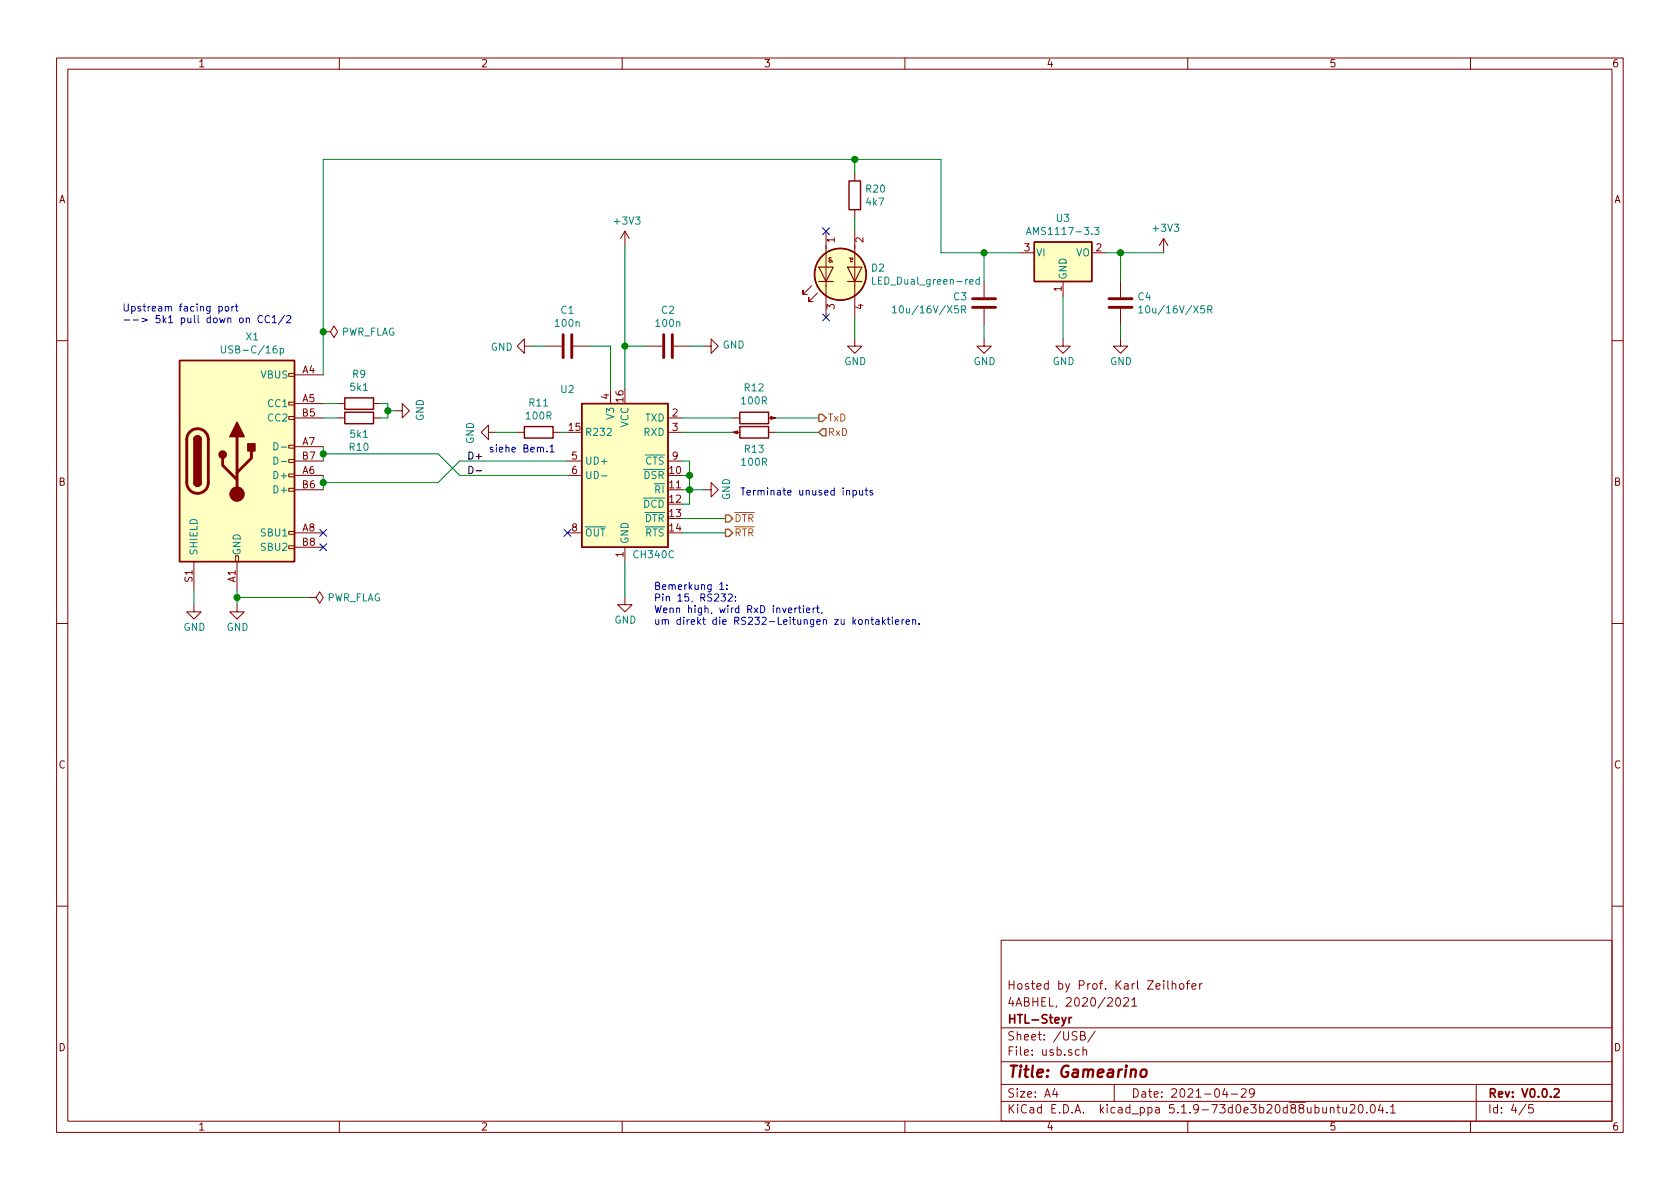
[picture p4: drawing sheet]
EESchema Schematic File Version 4
EELAYER 30 0
EELAYER END
$Descr A4 11693 8268
encoding utf-8
Sheet 4 5
Title "Gamearino"
Date "2021-04-29"
Rev "V0.0.2"
Comp "HTL-Steyr"
Comment1 "4ABHEL, 2020/2021"
Comment2 "Hosted by Prof. Karl Zeilhofer"
Comment3 ""
Comment4 ""
$EndDescr
Wire Wire Line
	2250 3100 2250 3150
Wire Wire Line
	2250 3300 2250 3350
Wire Wire Line
	2250 3150 3050 3150
Wire Wire Line
	3050 3150 3200 3300
Wire Wire Line
	3200 3300 3950 3300
Connection ~ 2250 3150
Wire Wire Line
	2250 3150 2250 3200
Wire Wire Line
	3950 3200 3200 3200
Wire Wire Line
	3200 3200 3050 3350
Wire Wire Line
	3050 3350 2250 3350
Connection ~ 2250 3350
Wire Wire Line
	2250 3350 2250 3400
Wire Wire Line
	1650 4200 1650 4150
Wire Wire Line
	4350 4150 4350 3900
$Comp
L Device:C C?
U 1 1
P 4650 2400
AR Path="/5F64F622/5F711A46" Ref="C?"  Part="1" 
AR Path="/5F78AFC8/5F711A46" Ref="C?"  Part="1" 
AR Path="/5F7F8851/5F7FB5B8/5F711A46" Ref="C?"  Part="1" 
AR Path="/5F8070C3/5F7FB5B8/5F711A46" Ref="C?"  Part="1" 
AR Path="/5F8AD0E2/5F7FB5B8/5F711A46" Ref="C?"  Part="1" 
AR Path="/5FA85ABF/5F7FB5B8/5F711A46" Ref="C?"  Part="1" 
AR Path="/5F8D661A/5F711A46" Ref="C2"  Part="1" 
F 0 "C2" V 4398 2400 50  0000 C CNN
F 1 "100n" V 4489 2400 50  0000 C CNN
F 2 "Capacitor_SMD:C_0603_1608Metric" H 4688 2250 50  0001 C CNN
F 3 "https://datasheet.lcsc.com/szlcsc/1811151136_Walsin-Tech-Corp-0603B104K160CT_C80516.pdf" H 4650 2400 50  0001 C CNN
F 4 "LCSC" H 4650 2400 50  0001 C CNN "Distributor"
F 5 "Walsin Tech Corp" H 4650 2400 50  0001 C CNN "Manufacturer"
F 6 "100nF ±10% 16V X7R" H 4650 2400 50  0001 C CNN "Notes"
F 7 "" H 4650 2400 50  0001 C CNN "OrderNr"
F 8 "" H 4650 2400 50  0001 C CNN "PartNr"
F 9 "0.002141" H 4650 2400 50  0001 C CNN "PriceEUR"
F 10 "500" H 4650 2400 50  0001 C CNN "PriceForQty"
F 11 "https://lcsc.com/product-detail/Multilayer-Ceramic-Capacitors-MLCC-SMD-SMT_Walsin-Tech-Corp-0603B104K160CT_C80516.html" H 4650 2400 50  0001 C CNN "Weblink"
F 12 "C80516" H 4650 2400 50  0001 C CNN "DistOrderNr"
F 13 "0603B104K160CT" H 4650 2400 50  0001 C CNN "ManPartNr"
	1    4650 2400
	0    1    1    0   
$EndComp
$Comp
L power:GND #PWR?
U 1 1
P 4900 2400
AR Path="/5F64F622/5F7120DC" Ref="#PWR?"  Part="1" 
AR Path="/5F78AFC8/5F7120DC" Ref="#PWR?"  Part="1" 
AR Path="/5F7F8851/5F7FB5B8/5F7120DC" Ref="#PWR?"  Part="1" 
AR Path="/5F8070C3/5F7FB5B8/5F7120DC" Ref="#PWR?"  Part="1" 
AR Path="/5F8AD0E2/5F7FB5B8/5F7120DC" Ref="#PWR?"  Part="1" 
AR Path="/5FA85ABF/5F7FB5B8/5F7120DC" Ref="#PWR?"  Part="1" 
AR Path="/5F8D661A/5F7120DC" Ref="#PWR016"  Part="1" 
F 0 "#PWR016" H 4900 2150 50  0001 C CNN
F 1 "GND" V 4905 2272 50  0000 R CNN
F 2 "" H 4900 2400 50  0001 C CNN
F 3 "" H 4900 2400 50  0001 C CNN
	1    4900 2400
	0    -1   -1   0   
$EndComp
Wire Wire Line
	4900 2400 4800 2400
Wire Wire Line
	4500 2400 4350 2400
Connection ~ 4350 2400
Wire Wire Line
	4350 2400 4350 2700
$Comp
L htl_ics:CH340C U?
U 1 1
P 4350 3300
AR Path="/5F64F622/5F715116" Ref="U?"  Part="1" 
AR Path="/5F78AFC8/5F715116" Ref="U?"  Part="1" 
AR Path="/5F7F8851/5F7FB5B8/5F715116" Ref="U?"  Part="1" 
AR Path="/5F8070C3/5F7FB5B8/5F715116" Ref="U?"  Part="1" 
AR Path="/5F8AD0E2/5F7FB5B8/5F715116" Ref="U?"  Part="1" 
AR Path="/5FA85ABF/5F7FB5B8/5F715116" Ref="U?"  Part="1" 
AR Path="/5F8D661A/5F715116" Ref="U2"  Part="1" 
F 0 "U2" H 3950 3900 50  0000 C CNN
F 1 "CH340C" H 4550 2750 50  0000 C CNN
F 2 "Package_SO:SOIC-16_3.9x9.9mm_P1.27mm" H 4400 2750 50  0001 L CNN
F 3 "http://www.datasheet5.com/pdf-local-2195953" H 4000 4100 50  0001 C CNN
F 4 "WCH(Jiangsu Qin Heng)" H 4350 3300 50  0001 C CNN "Manufacturer"
F 5 "LCSC" H 4350 3300 50  0001 C CNN "Distributor"
F 6 "C84681" H 4350 3300 50  0001 C CNN "DistOrderNr"
F 7 "0.239" H 4350 3300 50  0001 C CNN "PriceEUR"
F 8 "100" H 4350 3300 50  0001 C CNN "PriceForQty"
F 9 "https://lcsc.com/product-detail/USB-ICs_WCH-Jiangsu-Qin-Heng-CH340C_C84681.html" H 4350 3300 50  0001 C CNN "Weblink"
F 10 "CH340C" H 4350 3300 50  0001 C CNN "ManPartNr"
F 11 "USB-UART with internal clock" H 4350 3300 50  0001 C CNN "Notes"
	1    4350 3300
	1    0    0    -1  
$EndComp
NoConn ~ 3950 3700
$Comp
L Device:R R?
U 1 1
P 3750 3000
AR Path="/5F64F622/5F764796" Ref="R?"  Part="1" 
AR Path="/5F78AFC8/5F764796" Ref="R?"  Part="1" 
AR Path="/5F7F8851/5F7FB5B8/5F764796" Ref="R?"  Part="1" 
AR Path="/5F8070C3/5F7FB5B8/5F764796" Ref="R?"  Part="1" 
AR Path="/5F8AD0E2/5F7FB5B8/5F764796" Ref="R?"  Part="1" 
AR Path="/5FA85ABF/5F7FB5B8/5F764796" Ref="R?"  Part="1" 
AR Path="/5F8D661A/5F764796" Ref="R11"  Part="1" 
F 0 "R11" V 3543 3000 50  0000 C CNN
F 1 "100R" V 3634 3000 50  0000 C CNN
F 2 "Resistor_SMD:R_0603_1608Metric" V 3680 3000 50  0001 C CNN
F 3 "https://datasheet.lcsc.com/szlcsc/Uniroyal-Elec-0603WAJ0101T5E_C25201.pdf" H 3750 3000 50  0001 C CNN
F 4 "C25201" H 3750 3000 50  0001 C CNN "DistOrderNr"
F 5 "LCSC" H 3750 3000 50  0001 C CNN "Distributor"
F 6 "0603WAJ0101T5E" H 3750 3000 50  0001 C CNN "ManPartNr"
F 7 "UNI-ROYAL" H 3750 3000 50  0001 C CNN "Manufacturer"
F 8 "100R, 5%, 100mW" H 3750 3000 50  0001 C CNN "Notes"
F 9 "0.000563" H 3750 3000 50  0001 C CNN "PriceEUR"
F 10 "1000" H 3750 3000 50  0001 C CNN "PriceForQty"
F 11 "https://lcsc.com/product-detail/Chip-Resistor-Surface-Mount_UNI-ROYAL-Uniroyal-Elec-0603WAJ0101T5E_C25201.html" H 3750 3000 50  0001 C CNN "Weblink"
	1    3750 3000
	0    1    1    0   
$EndComp
Wire Wire Line
	3900 3000 3950 3000
$Comp
L power:GND #PWR?
U 1 1
P 3450 3000
AR Path="/5F64F622/5F764C96" Ref="#PWR?"  Part="1" 
AR Path="/5F78AFC8/5F764C96" Ref="#PWR?"  Part="1" 
AR Path="/5F7F8851/5F7FB5B8/5F764C96" Ref="#PWR?"  Part="1" 
AR Path="/5F8070C3/5F7FB5B8/5F764C96" Ref="#PWR?"  Part="1" 
AR Path="/5F8AD0E2/5F7FB5B8/5F764C96" Ref="#PWR?"  Part="1" 
AR Path="/5FA85ABF/5F7FB5B8/5F764C96" Ref="#PWR?"  Part="1" 
AR Path="/5F8D661A/5F764C96" Ref="#PWR012"  Part="1" 
F 0 "#PWR012" H 3450 2750 50  0001 C CNN
F 1 "GND" H 3455 2827 50  0000 C CNN
F 2 "" H 3450 3000 50  0001 C CNN
F 3 "" H 3450 3000 50  0001 C CNN
	1    3450 3000
	0    1    1    0   
$EndComp
Wire Wire Line
	3450 3000 3600 3000
Text HLabel 5700 2900 2    50   Output ~ 0
TxD
Text HLabel 5050 3600 2    50   Output ~ 0
~DTR
Text HLabel 5050 3700 2    50   Output ~ 0
~RTR
Text HLabel 5700 3000 2    50   Input ~ 0
RxD
Wire Wire Line
	4750 2900 5100 2900
Wire Wire Line
	4750 3000 5100 3000
Wire Wire Line
	4750 3600 5050 3600
Wire Wire Line
	4750 3700 5050 3700
$Comp
L Device:C C?
U 1 1
P 3950 2400
AR Path="/5F64F622/5F7675CD" Ref="C?"  Part="1" 
AR Path="/5F78AFC8/5F7675CD" Ref="C?"  Part="1" 
AR Path="/5F7F8851/5F7FB5B8/5F7675CD" Ref="C?"  Part="1" 
AR Path="/5F8070C3/5F7FB5B8/5F7675CD" Ref="C?"  Part="1" 
AR Path="/5F8AD0E2/5F7FB5B8/5F7675CD" Ref="C?"  Part="1" 
AR Path="/5FA85ABF/5F7FB5B8/5F7675CD" Ref="C?"  Part="1" 
AR Path="/5F8D661A/5F7675CD" Ref="C1"  Part="1" 
F 0 "C1" V 3698 2400 50  0000 C CNN
F 1 "100n" V 3789 2400 50  0000 C CNN
F 2 "Capacitor_SMD:C_0603_1608Metric" H 3988 2250 50  0001 C CNN
F 3 "https://datasheet.lcsc.com/szlcsc/1811151136_Walsin-Tech-Corp-0603B104K160CT_C80516.pdf" H 3950 2400 50  0001 C CNN
F 4 "LCSC" H 3950 2400 50  0001 C CNN "Distributor"
F 5 "Walsin Tech Corp" H 3950 2400 50  0001 C CNN "Manufacturer"
F 6 "100nF ±10% 16V X7R" H 3950 2400 50  0001 C CNN "Notes"
F 7 "" H 3950 2400 50  0001 C CNN "OrderNr"
F 8 "" H 3950 2400 50  0001 C CNN "PartNr"
F 9 "0.002141" H 3950 2400 50  0001 C CNN "PriceEUR"
F 10 "500" H 3950 2400 50  0001 C CNN "PriceForQty"
F 11 "https://lcsc.com/product-detail/Multilayer-Ceramic-Capacitors-MLCC-SMD-SMT_Walsin-Tech-Corp-0603B104K160CT_C80516.html" H 3950 2400 50  0001 C CNN "Weblink"
F 12 "C80516" H 3950 2400 50  0001 C CNN "DistOrderNr"
F 13 "0603B104K160CT" H 3950 2400 50  0001 C CNN "ManPartNr"
	1    3950 2400
	0    1    1    0   
$EndComp
$Comp
L power:GND #PWR?
U 1 1
P 3700 2400
AR Path="/5F64F622/5F767C48" Ref="#PWR?"  Part="1" 
AR Path="/5F78AFC8/5F767C48" Ref="#PWR?"  Part="1" 
AR Path="/5F7F8851/5F7FB5B8/5F767C48" Ref="#PWR?"  Part="1" 
AR Path="/5F8070C3/5F7FB5B8/5F767C48" Ref="#PWR?"  Part="1" 
AR Path="/5F8AD0E2/5F7FB5B8/5F767C48" Ref="#PWR?"  Part="1" 
AR Path="/5FA85ABF/5F7FB5B8/5F767C48" Ref="#PWR?"  Part="1" 
AR Path="/5F8D661A/5F767C48" Ref="#PWR013"  Part="1" 
F 0 "#PWR013" H 3700 2150 50  0001 C CNN
F 1 "GND" V 3705 2272 50  0000 R CNN
F 2 "" H 3700 2400 50  0001 C CNN
F 3 "" H 3700 2400 50  0001 C CNN
	1    3700 2400
	0    1    1    0   
$EndComp
Wire Wire Line
	3700 2400 3800 2400
Wire Wire Line
	4100 2400 4250 2400
Wire Wire Line
	4250 2400 4250 2700
$Comp
L gamearino-rescue:USB_C_Receptacle_USB2.0-Connector X?
U 1 1
P 1650 3200
AR Path="/5F64F622/5F6E6B4D" Ref="X?"  Part="1" 
AR Path="/5F78AFC8/5F6E6B4D" Ref="X?"  Part="1" 
AR Path="/5F7F8851/5F7FB5B8/5F6E6B4D" Ref="X?"  Part="1" 
AR Path="/5F8070C3/5F7FB5B8/5F6E6B4D" Ref="X?"  Part="1" 
AR Path="/5F8AD0E2/5F7FB5B8/5F6E6B4D" Ref="X?"  Part="1" 
AR Path="/5FA85ABF/5F7FB5B8/5F6E6B4D" Ref="X?"  Part="1" 
AR Path="/5F8D661A/5F6E6B4D" Ref="X1"  Part="1" 
AR Path="/5F6E6B4D" Ref="X?"  Part="1" 
F 0 "X1" H 1757 4067 50  0000 C CNN
F 1 "USB-C/16p" H 1757 3976 50  0000 C CNN
F 2 "htl_connectors:USB_C_Receptacle_LCSC_C167321" H 1800 3200 50  0001 C CNN
F 3 "https://www.usb.org/sites/default/files/documents/usb_type-c.zip" H 1800 3200 50  0001 C CNN
F 4 "Jing Extension" H 1650 3200 50  0001 C CNN "Manufacturer"
F 5 "" H 1650 3200 50  0001 C CNN "PartNr"
F 6 "LCSC" H 1650 3200 50  0001 C CNN "Distributor"
F 7 "" H 1650 3200 50  0001 C CNN "OrderNr"
F 8 "0.155" H 1650 3200 50  0001 C CNN "PriceEUR"
F 9 "100" H 1650 3200 50  0001 C CNN "PriceForQty"
F 10 "https://lcsc.com/product-detail/USB-Connectors_Jing-Extension-of-the-Electronic-Co-C167321_C167321.html" H 1650 3200 50  0001 C CNN "Weblink"
F 11 "USB-C, 16-polig, USB 2.0" H 1650 3200 50  0001 C CNN "Notes"
F 12 "C167321" H 1650 3200 50  0001 C CNN "DistOrderNr"
F 13 "C167321" H 1650 3200 50  0001 C CNN "ManPartNr"
	1    1650 3200
	1    0    0    -1  
$EndComp
NoConn ~ 2250 3700
NoConn ~ 2250 3800
Text Notes 4550 4350 0    50   ~ 0
Bemerkung 1:\nPin 15, RS232:\nWenn high, wird RxD invertiert, \num direkt die RS232-Leitungen zu kontaktieren. 
Text Notes 3400 3150 0    50   ~ 0
siehe Bem.1
Wire Wire Line
	4350 1700 4350 2400
$Comp
L power:+3V3 #PWR?
U 1 1
P 4350 1700
AR Path="/5F7F8851/5F7FB5B8/5F96D29B" Ref="#PWR?"  Part="1" 
AR Path="/5F8AD0E2/5F7FB5B8/5F96D29B" Ref="#PWR?"  Part="1" 
AR Path="/5FA85ABF/5F7FB5B8/5F96D29B" Ref="#PWR?"  Part="1" 
AR Path="/5F8D661A/5F96D29B" Ref="#PWR014"  Part="1" 
F 0 "#PWR014" H 4350 1550 50  0001 C CNN
F 1 "+3V3" H 4365 1873 50  0000 C CNN
F 2 "" H 4350 1700 50  0001 C CNN
F 3 "" H 4350 1700 50  0001 C CNN
	1    4350 1700
	1    0    0    -1  
$EndComp
$Comp
L power:PWR_FLAG #FLG?
U 1 1
P 2250 2300
AR Path="/5F7F8851/5F7FB5B8/5F81810D" Ref="#FLG?"  Part="1" 
AR Path="/5F8AD0E2/5F7FB5B8/5F81810D" Ref="#FLG?"  Part="1" 
AR Path="/5FA85ABF/5F7FB5B8/5F81810D" Ref="#FLG?"  Part="1" 
AR Path="/5F8D661A/5F81810D" Ref="#FLG02"  Part="1" 
F 0 "#FLG02" H 2250 2375 50  0001 C CNN
F 1 "PWR_FLAG" V 2250 2428 50  0000 L CNN
F 2 "" H 2250 2300 50  0001 C CNN
F 3 "~" H 2250 2300 50  0001 C CNN
	1    2250 2300
	0    1    1    0   
$EndComp
Connection ~ 2250 2300
Wire Wire Line
	2250 2300 2250 2600
Text Label 3250 3200 0    50   ~ 0
D+
Text Label 3250 3300 0    50   ~ 0
D-
Wire Wire Line
	1350 4100 1350 4200
$Comp
L Regulator_Linear:AMS1117-3.3 U3
U 1 1
P 7400 1750
F 0 "U3" H 7400 1992 50  0000 C CNN
F 1 "AMS1117-3.3" H 7400 1901 50  0000 C CNN
F 2 "Package_TO_SOT_SMD:SOT-223-3_TabPin2" H 7400 1950 50  0001 C CNN
F 3 "http://www.advanced-monolithic.com/pdf/ds1117.pdf" H 7500 1500 50  0001 C CNN
F 4 "UMW Youtai Semiconductor" H 7400 1750 50  0001 C CNN "Manufacturer"
F 5 " AMS1117-3.3 " H 7400 1750 50  0001 C CNN "ManPartNr"
F 6 "LCSC" H 7400 1750 50  0001 C CNN "Distributor"
F 7 "C347222" H 7400 1750 50  0001 C CNN "DistOrderNr"
F 8 "0.023029" H 7400 1750 50  0001 C CNN "PriceEUR"
F 9 "100" H 7400 1750 50  0001 C CNN "PriceForQty"
F 10 "https://lcsc.com/product-detail/Dropout-Regulators-LDO_UMW-Youtai-Semiconductor-Co-Ltd-AMS1117-3-3_C347222.html" H 7400 1750 50  0001 C CNN "Weblink"
F 11 "LDO, 3.3V" H 7400 1750 50  0001 C CNN "Notes"
	1    7400 1750
	1    0    0    -1  
$EndComp
Wire Wire Line
	7700 1750 7800 1750
$Comp
L Device:C C?
U 1 1
P 6850 2100
AR Path="/5F90221A/5F92C552" Ref="C?"  Part="1" 
AR Path="/5F8D661A/5F92C552" Ref="C3"  Part="1" 
F 0 "C3" H 6736 2146 50  0000 R CNN
F 1 "10u/16V/X5R" H 6736 2055 50  0000 R CNN
F 2 "Capacitor_SMD:C_0805_2012Metric" H 6888 1950 50  0001 C CNN
F 3 "https://datasheet.lcsc.com/szlcsc/1811151151_Samsung-Electro-Mechanics-CL21A106KOQNNNE_C1713.pdf" H 6850 2100 50  0001 C CNN
F 4 "C1713" H 6850 2100 50  0001 C CNN "DistOrderNr"
F 5 "LCSC" H 6850 2100 50  0001 C CNN "Distributor"
F 6 "CL21A106KOQNNNE" H 6850 2100 50  0001 C CNN "ManPartNr"
F 7 "Samsung" H 6850 2100 50  0001 C CNN "Manufacturer"
F 8 "10uF ±10% 16V X5R" H 6850 2100 50  0001 C CNN "Notes"
F 9 "0.011386" H 6850 2100 50  0001 C CNN "PriceEUR"
F 10 "200" H 6850 2100 50  0001 C CNN "PriceForQty"
F 11 "https://lcsc.com/product-detail/Multilayer-Ceramic-Capacitors-MLCC-SMD-SMT_SAMSUNG_CL21A106KOQNNNE_10uF-106-10-16V_C1713.html" H 6850 2100 50  0001 C CNN "Weblink"
	1    6850 2100
	1    0    0    -1  
$EndComp
Wire Wire Line
	7400 2350 7400 2050
Wire Wire Line
	6850 1750 6850 1950
Connection ~ 6850 1750
Wire Wire Line
	6850 1750 7100 1750
Wire Wire Line
	6850 2350 6850 2250
$Comp
L Device:C C4
U 1 1
P 7800 2100
F 0 "C4" H 7915 2146 50  0000 L CNN
F 1 "10u/16V/X5R" H 7915 2055 50  0000 L CNN
F 2 "Capacitor_SMD:C_0805_2012Metric" H 7838 1950 50  0001 C CNN
F 3 "https://datasheet.lcsc.com/szlcsc/1811151151_Samsung-Electro-Mechanics-CL21A106KOQNNNE_C1713.pdf" H 7800 2100 50  0001 C CNN
F 4 "C1713" H 7800 2100 50  0001 C CNN "DistOrderNr"
F 5 "LCSC" H 7800 2100 50  0001 C CNN "Distributor"
F 6 "CL21A106KOQNNNE" H 7800 2100 50  0001 C CNN "ManPartNr"
F 7 "Samsung" H 7800 2100 50  0001 C CNN "Manufacturer"
F 8 "10uF ±10% 16V X5R" H 7800 2100 50  0001 C CNN "Notes"
F 9 "0.011386" H 7800 2100 50  0001 C CNN "PriceEUR"
F 10 "200" H 7800 2100 50  0001 C CNN "PriceForQty"
F 11 "https://lcsc.com/product-detail/Multilayer-Ceramic-Capacitors-MLCC-SMD-SMT_SAMSUNG_CL21A106KOQNNNE_10uF-106-10-16V_C1713.html" H 7800 2100 50  0001 C CNN "Weblink"
	1    7800 2100
	1    0    0    -1  
$EndComp
Wire Wire Line
	7800 1950 7800 1750
Connection ~ 7800 1750
Wire Wire Line
	7800 1750 8100 1750
Wire Wire Line
	7800 2350 7800 2250
Wire Wire Line
	6550 1750 6850 1750
Wire Wire Line
	2250 1100 5950 1100
Wire Wire Line
	6550 1100 6550 1750
Wire Wire Line
	2250 1100 2250 2300
$Comp
L power:+3V3 #PWR?
U 1 1
P 8100 1750
AR Path="/5F7F8851/5F7FB5B8/5F92DC73" Ref="#PWR?"  Part="1" 
AR Path="/5F8AD0E2/5F7FB5B8/5F92DC73" Ref="#PWR?"  Part="1" 
AR Path="/5FA85ABF/5F7FB5B8/5F92DC73" Ref="#PWR?"  Part="1" 
AR Path="/5F8D661A/5F92DC73" Ref="#PWR021"  Part="1" 
F 0 "#PWR021" H 8100 1600 50  0001 C CNN
F 1 "+3V3" H 8115 1923 50  0000 C CNN
F 2 "" H 8100 1750 50  0001 C CNN
F 3 "" H 8100 1750 50  0001 C CNN
	1    8100 1750
	1    0    0    -1  
$EndComp
$Comp
L power:GND #PWR?
U 1 1
P 4350 4150
AR Path="/5F8674B3/60590650" Ref="#PWR?"  Part="1" 
AR Path="/5F8D661A/60590650" Ref="#PWR015"  Part="1" 
F 0 "#PWR015" H 4350 3900 50  0001 C CNN
F 1 "GND" H 4354 3995 50  0000 C CNN
F 2 "" H 4350 4150 50  0001 C CNN
F 3 "" H 4350 4150 50  0001 C CNN
	1    4350 4150
	1    0    0    -1  
$EndComp
$Comp
L power:GND #PWR?
U 1 1
P 1350 4200
AR Path="/5F8674B3/605914DB" Ref="#PWR?"  Part="1" 
AR Path="/5F8D661A/605914DB" Ref="#PWR09"  Part="1" 
F 0 "#PWR09" H 1350 3950 50  0001 C CNN
F 1 "GND" H 1354 4045 50  0000 C CNN
F 2 "" H 1350 4200 50  0001 C CNN
F 3 "" H 1350 4200 50  0001 C CNN
	1    1350 4200
	1    0    0    -1  
$EndComp
$Comp
L power:GND #PWR?
U 1 1
P 1650 4200
AR Path="/5F8674B3/60591BD5" Ref="#PWR?"  Part="1" 
AR Path="/5F8D661A/60591BD5" Ref="#PWR010"  Part="1" 
F 0 "#PWR010" H 1650 3950 50  0001 C CNN
F 1 "GND" H 1654 4045 50  0000 C CNN
F 2 "" H 1650 4200 50  0001 C CNN
F 3 "" H 1650 4200 50  0001 C CNN
	1    1650 4200
	1    0    0    -1  
$EndComp
$Comp
L power:GND #PWR?
U 1 1
P 6850 2350
AR Path="/5F8674B3/605932E8" Ref="#PWR?"  Part="1" 
AR Path="/5F8D661A/605932E8" Ref="#PWR018"  Part="1" 
F 0 "#PWR018" H 6850 2100 50  0001 C CNN
F 1 "GND" H 6854 2195 50  0000 C CNN
F 2 "" H 6850 2350 50  0001 C CNN
F 3 "" H 6850 2350 50  0001 C CNN
	1    6850 2350
	1    0    0    -1  
$EndComp
$Comp
L power:GND #PWR?
U 1 1
P 7400 2350
AR Path="/5F8674B3/605939B6" Ref="#PWR?"  Part="1" 
AR Path="/5F8D661A/605939B6" Ref="#PWR019"  Part="1" 
F 0 "#PWR019" H 7400 2100 50  0001 C CNN
F 1 "GND" H 7404 2195 50  0000 C CNN
F 2 "" H 7400 2350 50  0001 C CNN
F 3 "" H 7400 2350 50  0001 C CNN
	1    7400 2350
	1    0    0    -1  
$EndComp
$Comp
L power:GND #PWR?
U 1 1
P 7800 2350
AR Path="/5F8674B3/60594161" Ref="#PWR?"  Part="1" 
AR Path="/5F8D661A/60594161" Ref="#PWR020"  Part="1" 
F 0 "#PWR020" H 7800 2100 50  0001 C CNN
F 1 "GND" H 7804 2195 50  0000 C CNN
F 2 "" H 7800 2350 50  0001 C CNN
F 3 "" H 7800 2350 50  0001 C CNN
	1    7800 2350
	1    0    0    -1  
$EndComp
$Comp
L htl_passives:R_sig R12
U 1 1
P 5250 2900
F 0 "R12" V 5457 2900 50  0000 C CNN
F 1 "100R" V 5366 2900 50  0000 C CNN
F 2 "Resistor_SMD:R_0603_1608Metric" V 5180 2900 50  0001 C CNN
F 3 "" H 5250 2900 50  0001 C CNN
	1    5250 2900
	0    -1   -1   0   
$EndComp
Wire Wire Line
	5400 2900 5700 2900
$Comp
L htl_passives:R_sig R13
U 1 1
P 5250 3000
F 0 "R13" V 5365 3000 50  0000 C CNN
F 1 "100R" V 5456 3000 50  0000 C CNN
F 2 "Resistor_SMD:R_0603_1608Metric" V 5180 3000 50  0001 C CNN
F 3 "" H 5250 3000 50  0001 C CNN
	1    5250 3000
	0    1    1    0   
$EndComp
Wire Wire Line
	5400 3000 5700 3000
$Comp
L power:PWR_FLAG #FLG?
U 1 1
P 2150 4150
AR Path="/5F7F8851/5F7FB5B8/608C2019" Ref="#FLG?"  Part="1" 
AR Path="/5F8AD0E2/5F7FB5B8/608C2019" Ref="#FLG?"  Part="1" 
AR Path="/5FA85ABF/5F7FB5B8/608C2019" Ref="#FLG?"  Part="1" 
AR Path="/5F8D661A/608C2019" Ref="#FLG01"  Part="1" 
F 0 "#FLG01" H 2150 4225 50  0001 C CNN
F 1 "PWR_FLAG" V 2150 4278 50  0000 L CNN
F 2 "" H 2150 4150 50  0001 C CNN
F 3 "~" H 2150 4150 50  0001 C CNN
	1    2150 4150
	0    1    1    0   
$EndComp
Wire Wire Line
	2150 4150 1650 4150
Connection ~ 1650 4150
Wire Wire Line
	1650 4150 1650 4100
Wire Wire Line
	4750 3200 4800 3200
Wire Wire Line
	4800 3200 4800 3300
Wire Wire Line
	4800 3500 4750 3500
Wire Wire Line
	4750 3400 4800 3400
Connection ~ 4800 3400
Wire Wire Line
	4800 3400 4800 3500
Wire Wire Line
	4750 3300 4800 3300
Connection ~ 4800 3300
Wire Wire Line
	4800 3300 4800 3400
$Comp
L power:GND #PWR?
U 1 1
P 4900 3400
AR Path="/5F8674B3/608F62E4" Ref="#PWR?"  Part="1" 
AR Path="/5F8D661A/608F62E4" Ref="#PWR017"  Part="1" 
F 0 "#PWR017" H 4900 3150 50  0001 C CNN
F 1 "GND" H 4904 3245 50  0000 C CNN
F 2 "" H 4900 3400 50  0001 C CNN
F 3 "" H 4900 3400 50  0001 C CNN
	1    4900 3400
	0    -1   -1   0   
$EndComp
Wire Wire Line
	4900 3400 4800 3400
Text Notes 5150 3450 0    50   ~ 0
Terminate unused inputs
$Comp
L Device:R R?
U 1 1
P 2500 2800
AR Path="/5F64F622/60901270" Ref="R?"  Part="1" 
AR Path="/5F78AFC8/60901270" Ref="R?"  Part="1" 
AR Path="/5F7F8851/5F7FB5B8/60901270" Ref="R?"  Part="1" 
AR Path="/5F8070C3/5F7FB5B8/60901270" Ref="R?"  Part="1" 
AR Path="/5F8AD0E2/5F7FB5B8/60901270" Ref="R?"  Part="1" 
AR Path="/5FA85ABF/5F7FB5B8/60901270" Ref="R?"  Part="1" 
AR Path="/5F8D661A/60901270" Ref="R9"  Part="1" 
F 0 "R9" V 2293 2800 50  0000 C CNN
F 1 "5k1" V 2384 2800 50  0000 C CNN
F 2 "Resistor_SMD:R_0603_1608Metric" V 2430 2800 50  0001 C CNN
F 3 "https://datasheet.lcsc.com/szlcsc/Uniroyal-Elec-0603WAJ0101T5E_C25201.pdf" H 2500 2800 50  0001 C CNN
F 4 "C25201" H 2500 2800 50  0001 C CNN "DistOrderNr"
F 5 "LCSC" H 2500 2800 50  0001 C CNN "Distributor"
F 6 "0603WAJ0101T5E" H 2500 2800 50  0001 C CNN "ManPartNr"
F 7 "UNI-ROYAL" H 2500 2800 50  0001 C CNN "Manufacturer"
F 8 "100R, 5%, 100mW" H 2500 2800 50  0001 C CNN "Notes"
F 9 "0.000563" H 2500 2800 50  0001 C CNN "PriceEUR"
F 10 "1000" H 2500 2800 50  0001 C CNN "PriceForQty"
F 11 "https://lcsc.com/product-detail/Chip-Resistor-Surface-Mount_UNI-ROYAL-Uniroyal-Elec-0603WAJ0101T5E_C25201.html" H 2500 2800 50  0001 C CNN "Weblink"
	1    2500 2800
	0    1    1    0   
$EndComp
$Comp
L Device:R R?
U 1 1
P 2500 2900
AR Path="/5F64F622/60901A6A" Ref="R?"  Part="1" 
AR Path="/5F78AFC8/60901A6A" Ref="R?"  Part="1" 
AR Path="/5F7F8851/5F7FB5B8/60901A6A" Ref="R?"  Part="1" 
AR Path="/5F8070C3/5F7FB5B8/60901A6A" Ref="R?"  Part="1" 
AR Path="/5F8AD0E2/5F7FB5B8/60901A6A" Ref="R?"  Part="1" 
AR Path="/5FA85ABF/5F7FB5B8/60901A6A" Ref="R?"  Part="1" 
AR Path="/5F8D661A/60901A6A" Ref="R10"  Part="1" 
F 0 "R10" V 2293 2900 50  0000 C CNN
F 1 "5k1" V 2384 2900 50  0000 C CNN
F 2 "Resistor_SMD:R_0603_1608Metric" V 2430 2900 50  0001 C CNN
F 3 "https://datasheet.lcsc.com/szlcsc/Uniroyal-Elec-0603WAJ0101T5E_C25201.pdf" H 2500 2900 50  0001 C CNN
F 4 "C25201" H 2500 2900 50  0001 C CNN "DistOrderNr"
F 5 "LCSC" H 2500 2900 50  0001 C CNN "Distributor"
F 6 "0603WAJ0101T5E" H 2500 2900 50  0001 C CNN "ManPartNr"
F 7 "UNI-ROYAL" H 2500 2900 50  0001 C CNN "Manufacturer"
F 8 "100R, 5%, 100mW" H 2500 2900 50  0001 C CNN "Notes"
F 9 "0.000563" H 2500 2900 50  0001 C CNN "PriceEUR"
F 10 "1000" H 2500 2900 50  0001 C CNN "PriceForQty"
F 11 "https://lcsc.com/product-detail/Chip-Resistor-Surface-Mount_UNI-ROYAL-Uniroyal-Elec-0603WAJ0101T5E_C25201.html" H 2500 2900 50  0001 C CNN "Weblink"
	1    2500 2900
	0    -1   -1   0   
$EndComp
$Comp
L power:GND #PWR?
U 1 1
P 2750 2850
AR Path="/5F64F622/60901CF8" Ref="#PWR?"  Part="1" 
AR Path="/5F78AFC8/60901CF8" Ref="#PWR?"  Part="1" 
AR Path="/5F7F8851/5F7FB5B8/60901CF8" Ref="#PWR?"  Part="1" 
AR Path="/5F8070C3/5F7FB5B8/60901CF8" Ref="#PWR?"  Part="1" 
AR Path="/5F8AD0E2/5F7FB5B8/60901CF8" Ref="#PWR?"  Part="1" 
AR Path="/5FA85ABF/5F7FB5B8/60901CF8" Ref="#PWR?"  Part="1" 
AR Path="/5F8D661A/60901CF8" Ref="#PWR011"  Part="1" 
F 0 "#PWR011" H 2750 2600 50  0001 C CNN
F 1 "GND" H 2755 2677 50  0000 C CNN
F 2 "" H 2750 2850 50  0001 C CNN
F 3 "" H 2750 2850 50  0001 C CNN
	1    2750 2850
	0    -1   -1   0   
$EndComp
Wire Wire Line
	2750 2850 2700 2850
Wire Wire Line
	2700 2850 2700 2800
Wire Wire Line
	2700 2800 2650 2800
Wire Wire Line
	2700 2850 2700 2900
Wire Wire Line
	2700 2900 2650 2900
Connection ~ 2700 2850
Wire Wire Line
	2350 2900 2250 2900
Wire Wire Line
	2350 2800 2250 2800
Text Notes 850  2250 0    50   ~ 0
Upstream facing port\n--> 5k1 pull down on CC1/2
$Comp
L Device:R R?
U 1 1
P 5950 1350
AR Path="/6091984A" Ref="R?"  Part="1" 
AR Path="/603FCB6F/6091984A" Ref="R?"  Part="1" 
AR Path="/5F8D661A/6091984A" Ref="R20"  Part="1" 
F 0 "R20" H 6020 1396 50  0000 L CNN
F 1 "4k7" H 6020 1305 50  0000 L CNN
F 2 "Resistor_SMD:R_0603_1608Metric" V 5880 1350 50  0001 C CNN
F 3 "" H 5950 1350 50  0001 C CNN
	1    5950 1350
	1    0    0    -1  
$EndComp
$Comp
L power:GND #PWR?
U 1 1
P 5950 2350
AR Path="/5F8674B3/6091ACB9" Ref="#PWR?"  Part="1" 
AR Path="/5F8D661A/6091ACB9" Ref="#PWR036"  Part="1" 
F 0 "#PWR036" H 5950 2100 50  0001 C CNN
F 1 "GND" H 5954 2195 50  0000 C CNN
F 2 "" H 5950 2350 50  0001 C CNN
F 3 "" H 5950 2350 50  0001 C CNN
	1    5950 2350
	1    0    0    -1  
$EndComp
Wire Wire Line
	5950 2350 5950 2200
Wire Wire Line
	5950 1200 5950 1100
Wire Wire Line
	5950 1600 5950 1500
Connection ~ 5950 1100
Wire Wire Line
	5950 1100 6550 1100
$Comp
L htl_semiconductors:LED_Dual_green-red D2
U 1 1
P 5850 1900
F 0 "D2" V 5804 1690 50  0000 R CNN
F 1 "LED_Dual_green-red" V 5895 1690 50  0000 R CNN
F 2 "htl_smd:LED_LiteOn_LTST-C195KGJRKT" H 5880 1900 50  0001 C CNN
F 3 "~" H 5880 1900 50  0001 C CNN
F 4 "LiteOn" H 5850 1900 24  0001 C CNN "Manufacturer"
F 5 "LTST-C195KGJRKT" H 5850 1900 24  0001 C CNN "ManPartNr"
F 6 "LCSC" H 5850 1900 24  0001 C CNN "Distributor"
F 7 "C125104" H 5850 1900 24  0001 C CNN "DistOrderNr"
F 8 "0.0184" H 5850 1900 24  0001 C CNN "PriceEUR"
F 9 "600" H 5850 1900 24  0001 C CNN "PriceForQty"
F 10 "https://lcsc.com/products/Light-Emitting-Diodes-LED_528.html?q=LTST-C195KGJRKT" H 5850 1900 24  0001 C CNN "Weblink"
	1    5850 1900
	0    -1   1    0   
$EndComp
NoConn ~ 5750 1600
NoConn ~ 5750 2200
$EndSCHEMATC
